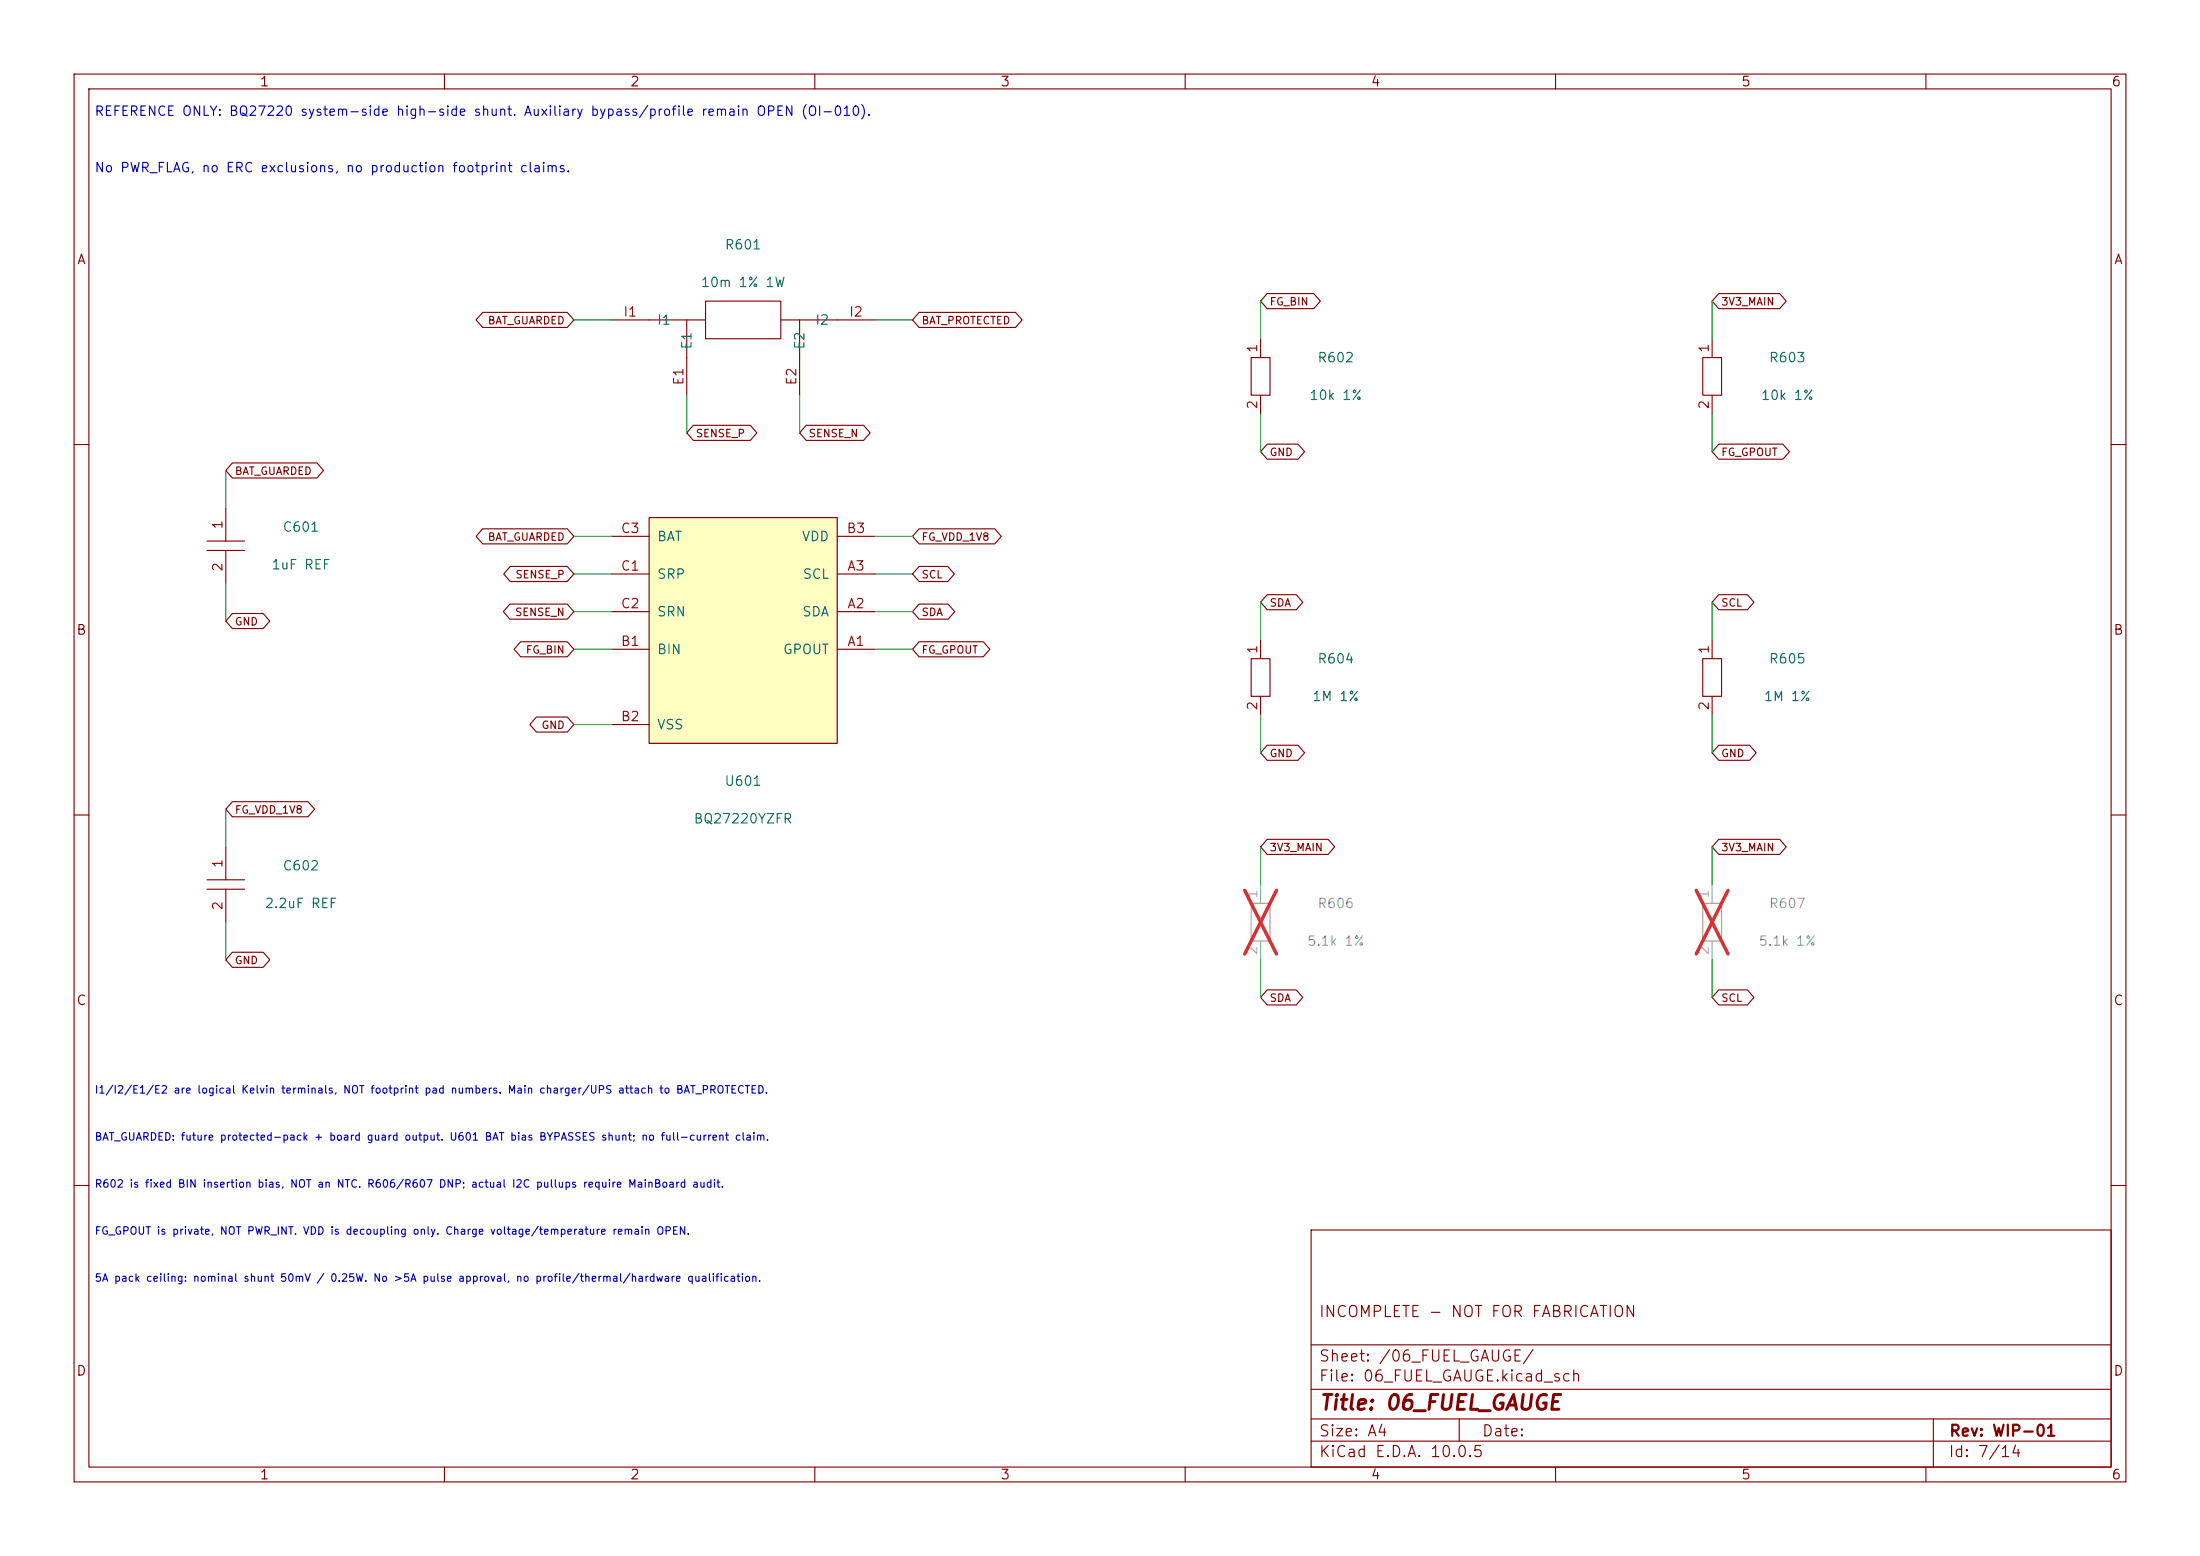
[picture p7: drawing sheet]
(kicad_sch (version 20250114) (generator eeschema) (paper "A4") (title_block (title "06_FUEL_GAUGE") (rev "WIP-01") (comment 1 "INCOMPLETE - NOT FOR FABRICATION")) (lib_symbols (symbol "FT02_Reference:BQ27220" (pin_names (offset 1.016)) (in_bom yes) (on_board yes) (property "Reference" "U" (at 0 18 0) (effects (font (size 1.27 1.27)))) (property "Value" "BQ27220" (at 0 16 0) (effects (font (size 1.27 1.27)))) (property "Footprint" "" (at 0 0 0) (effects (font (size 1.27 1.27)) (hide yes))) (property "Datasheet" "" (at 0 0 0) (effects (font (size 1.27 1.27)) (hide yes))) (symbol "BQ27220_0_1" (rectangle (start -12.7 15.24) (end 12.7 -15.24) (stroke (width 0) (type default)) (fill (type background)))) (symbol "BQ27220_1_1" (pin power_in line (at -17.78 12.7 0) (length 5.08) (name "BAT" (effects (font (size 1.27 1.27)))) (number "C3" (effects (font (size 1.27 1.27))))) (pin input line (at -17.78 7.62 0) (length 5.08) (name "SRP" (effects (font (size 1.27 1.27)))) (number "C1" (effects (font (size 1.27 1.27))))) (pin input line (at -17.78 2.54 0) (length 5.08) (name "SRN" (effects (font (size 1.27 1.27)))) (number "C2" (effects (font (size 1.27 1.27))))) (pin input line (at -17.78 -2.54 0) (length 5.08) (name "BIN" (effects (font (size 1.27 1.27)))) (number "B1" (effects (font (size 1.27 1.27))))) (pin power_in line (at -17.78 -12.7 0) (length 5.08) (name "VSS" (effects (font (size 1.27 1.27)))) (number "B2" (effects (font (size 1.27 1.27))))) (pin power_out line (at 17.78 12.7 180) (length 5.08) (name "VDD" (effects (font (size 1.27 1.27)))) (number "B3" (effects (font (size 1.27 1.27))))) (pin bidirectional line (at 17.78 7.62 180) (length 5.08) (name "SCL" (effects (font (size 1.27 1.27)))) (number "A3" (effects (font (size 1.27 1.27))))) (pin bidirectional line (at 17.78 2.54 180) (length 5.08) (name "SDA" (effects (font (size 1.27 1.27)))) (number "A2" (effects (font (size 1.27 1.27))))) (pin open_collector line (at 17.78 -2.54 180) (length 5.08) (name "GPOUT" (effects (font (size 1.27 1.27)))) (number "A1" (effects (font (size 1.27 1.27))))))) (symbol "FT02_Reference:K4" (pin_names (offset 1.016)) (in_bom yes) (on_board yes) (property "Reference" "R" (at 0 18 0) (effects (font (size 1.27 1.27)))) (property "Value" "K4" (at 0 16 0) (effects (font (size 1.27 1.27)))) (property "Footprint" "" (at 0 0 0) (effects (font (size 1.27 1.27)) (hide yes))) (property "Datasheet" "" (at 0 0 0) (effects (font (size 1.27 1.27)) (hide yes))) (symbol "K4_0_1" (rectangle (start -5.08 2.54) (end 5.08 -2.54) (stroke (width 0) (type default)) (fill (type none))) (polyline (pts (xy -12.7 0) (xy -5.08 0)) (stroke (width 0) (type default)) (fill (type none))) (polyline (pts (xy 5.08 0) (xy 12.7 0)) (stroke (width 0) (type default)) (fill (type none))) (polyline (pts (xy -7.62 0) (xy -7.62 -5.08)) (stroke (width 0) (type default)) (fill (type none))) (polyline (pts (xy 7.62 0) (xy 7.62 -5.08)) (stroke (width 0) (type default)) (fill (type none)))) (symbol "K4_1_1" (pin passive line (at -17.78 0 0) (length 5.08) (name "I1" (effects (font (size 1.27 1.27)))) (number "I1" (effects (font (size 1.27 1.27))))) (pin passive line (at 17.78 0 180) (length 5.08) (name "I2" (effects (font (size 1.27 1.27)))) (number "I2" (effects (font (size 1.27 1.27))))) (pin passive line (at -7.62 -10.16 90) (length 5.08) (name "E1" (effects (font (size 1.27 1.27)))) (number "E1" (effects (font (size 1.27 1.27))))) (pin passive line (at 7.62 -10.16 90) (length 5.08) (name "E2" (effects (font (size 1.27 1.27)))) (number "E2" (effects (font (size 1.27 1.27))))))) (symbol "FT02_Reference:R" (pin_names (offset 1.016)) (in_bom yes) (on_board yes) (property "Reference" "R" (at 0 18 0) (effects (font (size 1.27 1.27)))) (property "Value" "R" (at 0 16 0) (effects (font (size 1.27 1.27)))) (property "Footprint" "" (at 0 0 0) (effects (font (size 1.27 1.27)) (hide yes))) (property "Datasheet" "" (at 0 0 0) (effects (font (size 1.27 1.27)) (hide yes))) (symbol "R_0_1" (rectangle (start -1.27 2.54) (end 1.27 -2.54) (stroke (width 0) (type default)) (fill (type none)))) (symbol "R_1_1" (pin passive line (at 0 5.08 270) (length 2.54) (name "~" (effects (font (size 1.27 1.27)))) (number "1" (effects (font (size 1.27 1.27))))) (pin passive line (at 0 -5.08 90) (length 2.54) (name "~" (effects (font (size 1.27 1.27)))) (number "2" (effects (font (size 1.27 1.27))))))) (symbol "FT02_Reference:C" (pin_names (offset 1.016)) (in_bom yes) (on_board yes) (property "Reference" "C" (at 0 18 0) (effects (font (size 1.27 1.27)))) (property "Value" "C" (at 0 16 0) (effects (font (size 1.27 1.27)))) (property "Footprint" "" (at 0 0 0) (effects (font (size 1.27 1.27)) (hide yes))) (property "Datasheet" "" (at 0 0 0) (effects (font (size 1.27 1.27)) (hide yes))) (symbol "C_0_1" (polyline (pts (xy -2.54 0.635) (xy 2.54 0.635)) (stroke (width 0) (type default)) (fill (type none))) (polyline (pts (xy -2.54 -0.635) (xy 2.54 -0.635)) (stroke (width 0) (type default)) (fill (type none)))) (symbol "C_1_1" (pin passive line (at 0 5.08 270) (length 4.445) (name "~" (effects (font (size 1.27 1.27)))) (number "1" (effects (font (size 1.27 1.27))))) (pin passive line (at 0 -5.08 90) (length 4.445) (name "~" (effects (font (size 1.27 1.27)))) (number "2" (effects (font (size 1.27 1.27)))))))) (text "REFERENCE ONLY: BQ27220 system-side high-side shunt. Auxiliary bypass/profile remain OPEN (OI-010)." (at 12.7 15.24 0) (effects (font (size 1.27 1.27)) (justify left))) (text "No PWR_FLAG, no ERC exclusions, no production footprint claims." (at 12.7 22.86 0) (effects (font (size 1.27 1.27)) (justify left))) (symbol (lib_id "FT02_Reference:K4") (at 100.33 43.18 0) (unit 1) (in_bom yes) (on_board yes) (dnp no) (property "Reference" "R601" (at 100.33 33.019999999999996 0) (effects (font (size 1.27 1.27)))) (property "Value" "10m 1% 1W" (at 100.33 38.1 0) (effects (font (size 1.27 1.27)))) (property "Footprint" "" (at 0 0 0) (effects (font (size 1.27 1.27)) (hide yes))) (property "Datasheet" "https://www.vishay.com/docs/30108/wsk2512.pdf" (at 0 0 0) (effects (font (size 1.27 1.27)) (hide yes))) (property "MPN" "WSK2512R0100FEA" (at 0 0 0) (effects (font (size 1.27 1.27)) (hide yes))) (property "DesignStatus" "REFERENCE_NOT_RELEASED" (at 0 0 0) (effects (font (size 1.27 1.27)) (hide yes))) (pin "I1") (pin "I2") (pin "E1") (pin "E2")) (wire (pts (xy 82.55 43.18) (xy 77.47 43.18)) (stroke (width 0) (type default))) (global_label "BAT_GUARDED" (shape bidirectional) (at 77.47 43.18 180) (effects (font (size 1.016 1.016)) (justify right)) (property "Intersheetrefs" "${INTERSHEET_REFS}" (at 77.47 43.18 0) (effects (font (size 1.27 1.27)) (hide yes)))) (wire (pts (xy 118.11 43.18) (xy 123.19 43.18)) (stroke (width 0) (type default))) (global_label "BAT_PROTECTED" (shape bidirectional) (at 123.19 43.18 0) (effects (font (size 1.016 1.016)) (justify left)) (property "Intersheetrefs" "${INTERSHEET_REFS}" (at 123.19 43.18 0) (effects (font (size 1.27 1.27)) (hide yes)))) (wire (pts (xy 92.71 53.34) (xy 92.71 58.42)) (stroke (width 0) (type default))) (global_label "SENSE_P" (shape bidirectional) (at 92.71 58.42 0) (effects (font (size 1.016 1.016)) (justify left)) (property "Intersheetrefs" "${INTERSHEET_REFS}" (at 92.71 58.42 0) (effects (font (size 1.27 1.27)) (hide yes)))) (wire (pts (xy 107.95 53.34) (xy 107.95 58.42)) (stroke (width 0) (type default))) (global_label "SENSE_N" (shape bidirectional) (at 107.95 58.42 0) (effects (font (size 1.016 1.016)) (justify left)) (property "Intersheetrefs" "${INTERSHEET_REFS}" (at 107.95 58.42 0) (effects (font (size 1.27 1.27)) (hide yes)))) (symbol (lib_id "FT02_Reference:BQ27220") (at 100.33 85.09 0) (unit 1) (in_bom yes) (on_board yes) (dnp no) (property "Reference" "U601" (at 100.33 105.41 0) (effects (font (size 1.27 1.27)))) (property "Value" "BQ27220YZFR" (at 100.33 110.49000000000001 0) (effects (font (size 1.27 1.27)))) (property "Footprint" "" (at 0 0 0) (effects (font (size 1.27 1.27)) (hide yes))) (property "Datasheet" "https://www.ti.com/lit/ds/symlink/bq27220.pdf" (at 0 0 0) (effects (font (size 1.27 1.27)) (hide yes))) (property "MPN" "BQ27220YZFR" (at 0 0 0) (effects (font (size 1.27 1.27)) (hide yes))) (property "DesignStatus" "REFERENCE_NOT_RELEASED" (at 0 0 0) (effects (font (size 1.27 1.27)) (hide yes))) (pin "C3") (pin "C1") (pin "C2") (pin "B1") (pin "B2") (pin "B3") (pin "A3") (pin "A2") (pin "A1")) (wire (pts (xy 82.55 72.39) (xy 77.47 72.39)) (stroke (width 0) (type default))) (global_label "BAT_GUARDED" (shape bidirectional) (at 77.47 72.39 180) (effects (font (size 1.016 1.016)) (justify right)) (property "Intersheetrefs" "${INTERSHEET_REFS}" (at 77.47 72.39 0) (effects (font (size 1.27 1.27)) (hide yes)))) (wire (pts (xy 82.55 77.47) (xy 77.47 77.47)) (stroke (width 0) (type default))) (global_label "SENSE_P" (shape bidirectional) (at 77.47 77.47 180) (effects (font (size 1.016 1.016)) (justify right)) (property "Intersheetrefs" "${INTERSHEET_REFS}" (at 77.47 77.47 0) (effects (font (size 1.27 1.27)) (hide yes)))) (wire (pts (xy 82.55 82.55) (xy 77.47 82.55)) (stroke (width 0) (type default))) (global_label "SENSE_N" (shape bidirectional) (at 77.47 82.55 180) (effects (font (size 1.016 1.016)) (justify right)) (property "Intersheetrefs" "${INTERSHEET_REFS}" (at 77.47 82.55 0) (effects (font (size 1.27 1.27)) (hide yes)))) (wire (pts (xy 82.55 87.63) (xy 77.47 87.63)) (stroke (width 0) (type default))) (global_label "FG_BIN" (shape bidirectional) (at 77.47 87.63 180) (effects (font (size 1.016 1.016)) (justify right)) (property "Intersheetrefs" "${INTERSHEET_REFS}" (at 77.47 87.63 0) (effects (font (size 1.27 1.27)) (hide yes)))) (wire (pts (xy 82.55 97.79) (xy 77.47 97.79)) (stroke (width 0) (type default))) (global_label "GND" (shape bidirectional) (at 77.47 97.79 180) (effects (font (size 1.016 1.016)) (justify right)) (property "Intersheetrefs" "${INTERSHEET_REFS}" (at 77.47 97.79 0) (effects (font (size 1.27 1.27)) (hide yes)))) (wire (pts (xy 118.11 72.39) (xy 123.19 72.39)) (stroke (width 0) (type default))) (global_label "FG_VDD_1V8" (shape bidirectional) (at 123.19 72.39 0) (effects (font (size 1.016 1.016)) (justify left)) (property "Intersheetrefs" "${INTERSHEET_REFS}" (at 123.19 72.39 0) (effects (font (size 1.27 1.27)) (hide yes)))) (wire (pts (xy 118.11 77.47) (xy 123.19 77.47)) (stroke (width 0) (type default))) (global_label "SCL" (shape bidirectional) (at 123.19 77.47 0) (effects (font (size 1.016 1.016)) (justify left)) (property "Intersheetrefs" "${INTERSHEET_REFS}" (at 123.19 77.47 0) (effects (font (size 1.27 1.27)) (hide yes)))) (wire (pts (xy 118.11 82.55) (xy 123.19 82.55)) (stroke (width 0) (type default))) (global_label "SDA" (shape bidirectional) (at 123.19 82.55 0) (effects (font (size 1.016 1.016)) (justify left)) (property "Intersheetrefs" "${INTERSHEET_REFS}" (at 123.19 82.55 0) (effects (font (size 1.27 1.27)) (hide yes)))) (wire (pts (xy 118.11 87.63) (xy 123.19 87.63)) (stroke (width 0) (type default))) (global_label "FG_GPOUT" (shape bidirectional) (at 123.19 87.63 0) (effects (font (size 1.016 1.016)) (justify left)) (property "Intersheetrefs" "${INTERSHEET_REFS}" (at 123.19 87.63 0) (effects (font (size 1.27 1.27)) (hide yes)))) (symbol (lib_id "FT02_Reference:C") (at 30.48 73.66 0) (unit 1) (in_bom yes) (on_board yes) (dnp no) (property "Reference" "C601" (at 40.64 71.11999999999999 0) (effects (font (size 1.27 1.27)))) (property "Value" "1uF REF" (at 40.64 76.2 0) (effects (font (size 1.27 1.27)))) (property "Footprint" "" (at 0 0 0) (effects (font (size 1.27 1.27)) (hide yes))) (property "Datasheet" "" (at 0 0 0) (effects (font (size 1.27 1.27)) (hide yes))) (property "MPN" "" (at 0 0 0) (effects (font (size 1.27 1.27)) (hide yes))) (property "DesignStatus" "REFERENCE_NOT_RELEASED" (at 0 0 0) (effects (font (size 1.27 1.27)) (hide yes))) (pin "1") (pin "2")) (wire (pts (xy 30.48 68.58) (xy 30.48 63.5)) (stroke (width 0) (type default))) (global_label "BAT_GUARDED" (shape bidirectional) (at 30.48 63.5 0) (effects (font (size 1.016 1.016)) (justify left)) (property "Intersheetrefs" "${INTERSHEET_REFS}" (at 30.48 63.5 0) (effects (font (size 1.27 1.27)) (hide yes)))) (wire (pts (xy 30.48 78.74) (xy 30.48 83.82)) (stroke (width 0) (type default))) (global_label "GND" (shape bidirectional) (at 30.48 83.82 0) (effects (font (size 1.016 1.016)) (justify left)) (property "Intersheetrefs" "${INTERSHEET_REFS}" (at 30.48 83.82 0) (effects (font (size 1.27 1.27)) (hide yes)))) (symbol (lib_id "FT02_Reference:C") (at 30.48 119.38 0) (unit 1) (in_bom yes) (on_board yes) (dnp no) (property "Reference" "C602" (at 40.64 116.83999999999999 0) (effects (font (size 1.27 1.27)))) (property "Value" "2.2uF REF" (at 40.64 121.92 0) (effects (font (size 1.27 1.27)))) (property "Footprint" "" (at 0 0 0) (effects (font (size 1.27 1.27)) (hide yes))) (property "Datasheet" "" (at 0 0 0) (effects (font (size 1.27 1.27)) (hide yes))) (property "MPN" "" (at 0 0 0) (effects (font (size 1.27 1.27)) (hide yes))) (property "DesignStatus" "REFERENCE_NOT_RELEASED" (at 0 0 0) (effects (font (size 1.27 1.27)) (hide yes))) (pin "1") (pin "2")) (wire (pts (xy 30.48 114.3) (xy 30.48 109.22)) (stroke (width 0) (type default))) (global_label "FG_VDD_1V8" (shape bidirectional) (at 30.48 109.22 0) (effects (font (size 1.016 1.016)) (justify left)) (property "Intersheetrefs" "${INTERSHEET_REFS}" (at 30.48 109.22 0) (effects (font (size 1.27 1.27)) (hide yes)))) (wire (pts (xy 30.48 124.46) (xy 30.48 129.54)) (stroke (width 0) (type default))) (global_label "GND" (shape bidirectional) (at 30.48 129.54 0) (effects (font (size 1.016 1.016)) (justify left)) (property "Intersheetrefs" "${INTERSHEET_REFS}" (at 30.48 129.54 0) (effects (font (size 1.27 1.27)) (hide yes)))) (symbol (lib_id "FT02_Reference:R") (at 170.18 50.8 0) (unit 1) (in_bom yes) (on_board yes) (dnp no) (property "Reference" "R602" (at 180.34 48.26 0) (effects (font (size 1.27 1.27)))) (property "Value" "10k 1%" (at 180.34 53.339999999999996 0) (effects (font (size 1.27 1.27)))) (property "Footprint" "" (at 0 0 0) (effects (font (size 1.27 1.27)) (hide yes))) (property "Datasheet" "" (at 0 0 0) (effects (font (size 1.27 1.27)) (hide yes))) (property "MPN" "" (at 0 0 0) (effects (font (size 1.27 1.27)) (hide yes))) (property "DesignStatus" "REFERENCE_NOT_RELEASED" (at 0 0 0) (effects (font (size 1.27 1.27)) (hide yes))) (pin "1") (pin "2")) (wire (pts (xy 170.18 45.72) (xy 170.18 40.64)) (stroke (width 0) (type default))) (global_label "FG_BIN" (shape bidirectional) (at 170.18 40.64 0) (effects (font (size 1.016 1.016)) (justify left)) (property "Intersheetrefs" "${INTERSHEET_REFS}" (at 170.18 40.64 0) (effects (font (size 1.27 1.27)) (hide yes)))) (wire (pts (xy 170.18 55.88) (xy 170.18 60.96)) (stroke (width 0) (type default))) (global_label "GND" (shape bidirectional) (at 170.18 60.96 0) (effects (font (size 1.016 1.016)) (justify left)) (property "Intersheetrefs" "${INTERSHEET_REFS}" (at 170.18 60.96 0) (effects (font (size 1.27 1.27)) (hide yes)))) (symbol (lib_id "FT02_Reference:R") (at 231.14 50.8 0) (unit 1) (in_bom yes) (on_board yes) (dnp no) (property "Reference" "R603" (at 241.29999999999998 48.26 0) (effects (font (size 1.27 1.27)))) (property "Value" "10k 1%" (at 241.29999999999998 53.339999999999996 0) (effects (font (size 1.27 1.27)))) (property "Footprint" "" (at 0 0 0) (effects (font (size 1.27 1.27)) (hide yes))) (property "Datasheet" "" (at 0 0 0) (effects (font (size 1.27 1.27)) (hide yes))) (property "MPN" "" (at 0 0 0) (effects (font (size 1.27 1.27)) (hide yes))) (property "DesignStatus" "REFERENCE_NOT_RELEASED" (at 0 0 0) (effects (font (size 1.27 1.27)) (hide yes))) (pin "1") (pin "2")) (wire (pts (xy 231.14 45.72) (xy 231.14 40.64)) (stroke (width 0) (type default))) (global_label "3V3_MAIN" (shape bidirectional) (at 231.14 40.64 0) (effects (font (size 1.016 1.016)) (justify left)) (property "Intersheetrefs" "${INTERSHEET_REFS}" (at 231.14 40.64 0) (effects (font (size 1.27 1.27)) (hide yes)))) (wire (pts (xy 231.14 55.88) (xy 231.14 60.96)) (stroke (width 0) (type default))) (global_label "FG_GPOUT" (shape bidirectional) (at 231.14 60.96 0) (effects (font (size 1.016 1.016)) (justify left)) (property "Intersheetrefs" "${INTERSHEET_REFS}" (at 231.14 60.96 0) (effects (font (size 1.27 1.27)) (hide yes)))) (symbol (lib_id "FT02_Reference:R") (at 170.18 91.44 0) (unit 1) (in_bom yes) (on_board yes) (dnp no) (property "Reference" "R604" (at 180.34 88.89999999999999 0) (effects (font (size 1.27 1.27)))) (property "Value" "1M 1%" (at 180.34 93.98 0) (effects (font (size 1.27 1.27)))) (property "Footprint" "" (at 0 0 0) (effects (font (size 1.27 1.27)) (hide yes))) (property "Datasheet" "" (at 0 0 0) (effects (font (size 1.27 1.27)) (hide yes))) (property "MPN" "" (at 0 0 0) (effects (font (size 1.27 1.27)) (hide yes))) (property "DesignStatus" "REFERENCE_NOT_RELEASED" (at 0 0 0) (effects (font (size 1.27 1.27)) (hide yes))) (pin "1") (pin "2")) (wire (pts (xy 170.18 86.36) (xy 170.18 81.28)) (stroke (width 0) (type default))) (global_label "SDA" (shape bidirectional) (at 170.18 81.28 0) (effects (font (size 1.016 1.016)) (justify left)) (property "Intersheetrefs" "${INTERSHEET_REFS}" (at 170.18 81.28 0) (effects (font (size 1.27 1.27)) (hide yes)))) (wire (pts (xy 170.18 96.52) (xy 170.18 101.6)) (stroke (width 0) (type default))) (global_label "GND" (shape bidirectional) (at 170.18 101.6 0) (effects (font (size 1.016 1.016)) (justify left)) (property "Intersheetrefs" "${INTERSHEET_REFS}" (at 170.18 101.6 0) (effects (font (size 1.27 1.27)) (hide yes)))) (symbol (lib_id "FT02_Reference:R") (at 231.14 91.44 0) (unit 1) (in_bom yes) (on_board yes) (dnp no) (property "Reference" "R605" (at 241.29999999999998 88.89999999999999 0) (effects (font (size 1.27 1.27)))) (property "Value" "1M 1%" (at 241.29999999999998 93.98 0) (effects (font (size 1.27 1.27)))) (property "Footprint" "" (at 0 0 0) (effects (font (size 1.27 1.27)) (hide yes))) (property "Datasheet" "" (at 0 0 0) (effects (font (size 1.27 1.27)) (hide yes))) (property "MPN" "" (at 0 0 0) (effects (font (size 1.27 1.27)) (hide yes))) (property "DesignStatus" "REFERENCE_NOT_RELEASED" (at 0 0 0) (effects (font (size 1.27 1.27)) (hide yes))) (pin "1") (pin "2")) (wire (pts (xy 231.14 86.36) (xy 231.14 81.28)) (stroke (width 0) (type default))) (global_label "SCL" (shape bidirectional) (at 231.14 81.28 0) (effects (font (size 1.016 1.016)) (justify left)) (property "Intersheetrefs" "${INTERSHEET_REFS}" (at 231.14 81.28 0) (effects (font (size 1.27 1.27)) (hide yes)))) (wire (pts (xy 231.14 96.52) (xy 231.14 101.6)) (stroke (width 0) (type default))) (global_label "GND" (shape bidirectional) (at 231.14 101.6 0) (effects (font (size 1.016 1.016)) (justify left)) (property "Intersheetrefs" "${INTERSHEET_REFS}" (at 231.14 101.6 0) (effects (font (size 1.27 1.27)) (hide yes)))) (symbol (lib_id "FT02_Reference:R") (at 170.18 124.46 0) (unit 1) (in_bom yes) (on_board yes) (dnp yes) (property "Reference" "R606" (at 180.34 121.91999999999999 0) (effects (font (size 1.27 1.27)))) (property "Value" "5.1k 1%" (at 180.34 127.0 0) (effects (font (size 1.27 1.27)))) (property "Footprint" "" (at 0 0 0) (effects (font (size 1.27 1.27)) (hide yes))) (property "Datasheet" "" (at 0 0 0) (effects (font (size 1.27 1.27)) (hide yes))) (property "MPN" "" (at 0 0 0) (effects (font (size 1.27 1.27)) (hide yes))) (property "DesignStatus" "REFERENCE_NOT_RELEASED" (at 0 0 0) (effects (font (size 1.27 1.27)) (hide yes))) (pin "1") (pin "2")) (wire (pts (xy 170.18 119.38) (xy 170.18 114.3)) (stroke (width 0) (type default))) (global_label "3V3_MAIN" (shape bidirectional) (at 170.18 114.3 0) (effects (font (size 1.016 1.016)) (justify left)) (property "Intersheetrefs" "${INTERSHEET_REFS}" (at 170.18 114.3 0) (effects (font (size 1.27 1.27)) (hide yes)))) (wire (pts (xy 170.18 129.54) (xy 170.18 134.62)) (stroke (width 0) (type default))) (global_label "SDA" (shape bidirectional) (at 170.18 134.62 0) (effects (font (size 1.016 1.016)) (justify left)) (property "Intersheetrefs" "${INTERSHEET_REFS}" (at 170.18 134.62 0) (effects (font (size 1.27 1.27)) (hide yes)))) (symbol (lib_id "FT02_Reference:R") (at 231.14 124.46 0) (unit 1) (in_bom yes) (on_board yes) (dnp yes) (property "Reference" "R607" (at 241.29999999999998 121.91999999999999 0) (effects (font (size 1.27 1.27)))) (property "Value" "5.1k 1%" (at 241.29999999999998 127.0 0) (effects (font (size 1.27 1.27)))) (property "Footprint" "" (at 0 0 0) (effects (font (size 1.27 1.27)) (hide yes))) (property "Datasheet" "" (at 0 0 0) (effects (font (size 1.27 1.27)) (hide yes))) (property "MPN" "" (at 0 0 0) (effects (font (size 1.27 1.27)) (hide yes))) (property "DesignStatus" "REFERENCE_NOT_RELEASED" (at 0 0 0) (effects (font (size 1.27 1.27)) (hide yes))) (pin "1") (pin "2")) (wire (pts (xy 231.14 119.38) (xy 231.14 114.3)) (stroke (width 0) (type default))) (global_label "3V3_MAIN" (shape bidirectional) (at 231.14 114.3 0) (effects (font (size 1.016 1.016)) (justify left)) (property "Intersheetrefs" "${INTERSHEET_REFS}" (at 231.14 114.3 0) (effects (font (size 1.27 1.27)) (hide yes)))) (wire (pts (xy 231.14 129.54) (xy 231.14 134.62)) (stroke (width 0) (type default))) (global_label "SCL" (shape bidirectional) (at 231.14 134.62 0) (effects (font (size 1.016 1.016)) (justify left)) (property "Intersheetrefs" "${INTERSHEET_REFS}" (at 231.14 134.62 0) (effects (font (size 1.27 1.27)) (hide yes)))) (text "I1/I2/E1/E2 are logical Kelvin terminals, NOT footprint pad numbers. Main charger/UPS attach to BAT_PROTECTED." (at 12.7 147.32 0) (effects (font (size 1.016 1.016)) (justify left))) (text "BAT_GUARDED: future protected-pack + board guard output. U601 BAT bias BYPASSES shunt; no full-current claim." (at 12.7 153.67 0) (effects (font (size 1.016 1.016)) (justify left))) (text "R602 is fixed BIN insertion bias, NOT an NTC. R606/R607 DNP; actual I2C pullups require MainBoard audit." (at 12.7 160.01999999999998 0) (effects (font (size 1.016 1.016)) (justify left))) (text "FG_GPOUT is private, NOT PWR_INT. VDD is decoupling only. Charge voltage/temperature remain OPEN." (at 12.7 166.37 0) (effects (font (size 1.016 1.016)) (justify left))) (text "5A pack ceiling: nominal shunt 50mV / 0.25W. No >5A pulse approval, no profile/thermal/hardware qualification." (at 12.7 172.72 0) (effects (font (size 1.016 1.016)) (justify left))))
